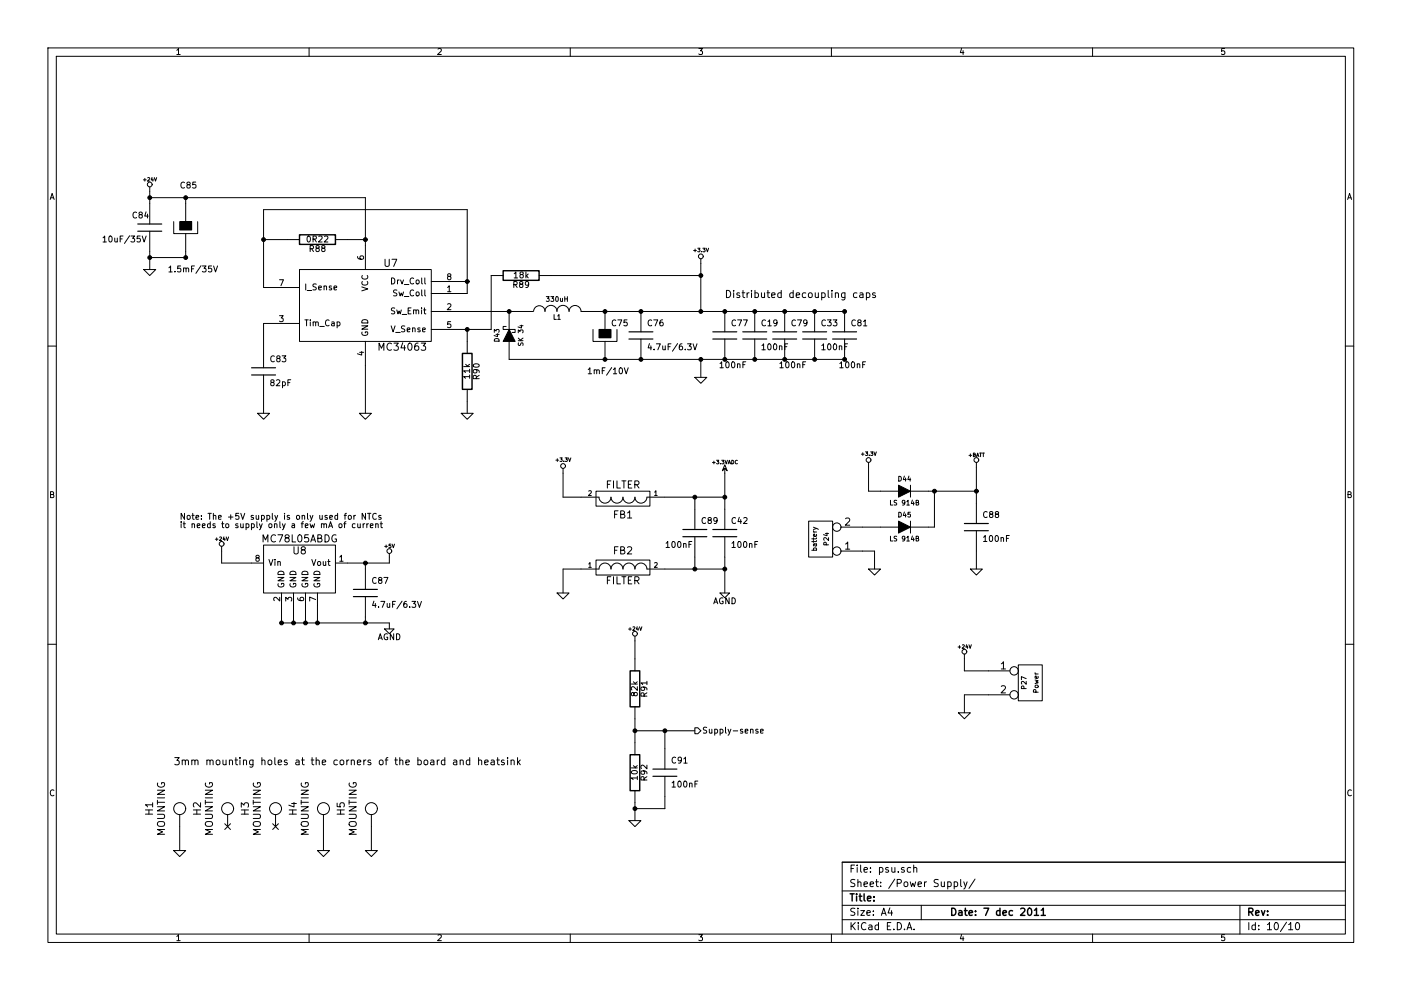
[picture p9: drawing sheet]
EESchema Schematic File Version 2  date 2011-12-07T22:22:26 CET
LIBS:power
LIBS:device
LIBS:transistors
LIBS:conn
LIBS:linear
LIBS:regul
LIBS:74xx
LIBS:cmos4000
LIBS:adc-dac
LIBS:memory
LIBS:xilinx
LIBS:special
LIBS:microcontrollers
LIBS:dsp
LIBS:microchip
LIBS:analog_switches
LIBS:motorola
LIBS:texas
LIBS:intel
LIBS:audio
LIBS:interface
LIBS:digital-audio
LIBS:philips
LIBS:display
LIBS:cypress
LIBS:siliconi
LIBS:opto
LIBS:contrib
LIBS:valves
LIBS:mounting
LIBS:23k256
LIBS:tps78233
LIBS:drv8811
LIBS:mcu-nxp
LIBS:opto-transistor-4p2
LIBS:atmega328p-a
LIBS:atmel
LIBS:microsd
LIBS:jumper3
LIBS:diode2
LIBS:78l00a
LIBS:conn_11x2
LIBS:bc807
LIBS:bc817
LIBS:laserctrl-cache
EELAYER 25  0
EELAYER END
$Descr A4 11700 8267
encoding utf-8
Sheet 10 10
Title ""
Date "7 dec 2011"
Rev ""
Comp ""
Comment1 ""
Comment2 ""
Comment3 ""
Comment4 ""
$EndDescr
NoConn ~ 2300 6900
NoConn ~ 1900 6900
Connection ~ 6050 4150
Wire Wire Line
	6050 4250 6050 3950
Wire Wire Line
	2100 4700 1850 4700
Wire Wire Line
	1850 4700 1850 4600
Wire Wire Line
	1250 1650 3050 1650
Connection ~ 3050 5200
Wire Wire Line
	3250 5250 3250 5200
Wire Wire Line
	3250 5200 2350 5200
Wire Wire Line
	8250 5800 8050 5800
Wire Wire Line
	8050 5800 8050 5950
Connection ~ 2550 5200
Wire Wire Line
	2550 5200 2550 5050
Connection ~ 2350 5200
Wire Wire Line
	2350 5200 2350 5050
Wire Wire Line
	7050 2600 4950 2600
Connection ~ 5300 6750
Wire Wire Line
	5300 6750 5550 6750
Wire Wire Line
	5550 6750 5550 6650
Wire Wire Line
	5300 6700 5300 6850
Wire Wire Line
	5300 5350 5300 5500
Wire Wire Line
	3050 4700 3050 4750
Connection ~ 1550 1650
Wire Wire Line
	1550 1650 1550 1700
Wire Wire Line
	1250 1600 1250 1700
Connection ~ 1250 2150
Wire Wire Line
	3050 5200 3050 5150
Wire Wire Line
	7200 4600 7300 4600
Wire Wire Line
	7300 4600 7300 4750
Connection ~ 7800 4100
Wire Wire Line
	7800 4100 7800 4400
Wire Wire Line
	7800 4400 7750 4400
Wire Wire Line
	7250 3900 7250 4100
Wire Wire Line
	7250 4100 7350 4100
Wire Wire Line
	7750 4100 8150 4100
Wire Wire Line
	5800 4150 5800 4250
Connection ~ 6550 3000
Wire Wire Line
	5850 2600 5850 2200
Wire Wire Line
	2700 6900 2700 7100
Connection ~ 5850 2600
Connection ~ 5350 3000
Connection ~ 5050 3000
Connection ~ 5350 2600
Wire Wire Line
	4100 2300 4100 2750
Wire Wire Line
	4100 2750 3900 2750
Wire Wire Line
	3050 3050 3050 3450
Wire Wire Line
	2200 2900 2200 2700
Connection ~ 2200 2000
Wire Wire Line
	2400 2000 2200 2000
Wire Wire Line
	2200 1750 3900 1750
Wire Wire Line
	2200 1750 2200 2400
Wire Wire Line
	3900 1750 3900 2450
Connection ~ 3900 2350
Wire Wire Line
	2900 2000 3050 2000
Connection ~ 3050 2000
Wire Wire Line
	2200 3300 2200 3450
Wire Wire Line
	3900 3350 3900 3450
Wire Wire Line
	3900 2750 3900 2850
Connection ~ 3900 2750
Wire Wire Line
	3900 2600 4350 2600
Connection ~ 4250 2600
Wire Wire Line
	4600 2300 5850 2300
Connection ~ 5050 2600
Connection ~ 5850 2300
Connection ~ 6050 3000
Connection ~ 6050 2600
Wire Wire Line
	5850 3000 5850 3150
Connection ~ 5850 3000
Wire Wire Line
	3100 6900 3100 7100
Connection ~ 6550 2600
Wire Wire Line
	4700 3950 4700 4150
Wire Wire Line
	4700 4150 4850 4150
Wire Wire Line
	6050 4150 5550 4150
Connection ~ 5800 4150
Wire Wire Line
	5800 4750 5800 4650
Wire Wire Line
	8150 3900 8150 4200
Connection ~ 8150 4100
Wire Wire Line
	8150 4750 8150 4600
Wire Wire Line
	7200 4400 7350 4400
Wire Wire Line
	4700 4950 4700 4750
Wire Wire Line
	4700 4750 4850 4750
Wire Wire Line
	6050 4750 5550 4750
Connection ~ 5800 4750
Wire Wire Line
	1250 2250 1250 2100
Wire Wire Line
	1550 2100 1550 2150
Connection ~ 1550 2150
Connection ~ 1250 1650
Wire Wire Line
	2900 4700 3250 4700
Wire Wire Line
	3250 4700 3250 4650
Connection ~ 3050 4700
Wire Wire Line
	5300 6000 5300 6200
Wire Wire Line
	5550 6100 5550 6250
Connection ~ 5300 6100
Wire Wire Line
	5800 6100 5300 6100
Connection ~ 5550 6100
Wire Wire Line
	7050 3000 4250 3000
Wire Wire Line
	2450 5200 2450 5050
Connection ~ 2450 5200
Wire Wire Line
	2650 5200 2650 5050
Connection ~ 2650 5200
Wire Wire Line
	8250 5600 8050 5600
Wire Wire Line
	8050 5600 8050 5500
Wire Wire Line
	1500 6900 1500 7100
Connection ~ 6300 2600
Connection ~ 6300 3000
Connection ~ 6800 3000
Connection ~ 6800 2600
Connection ~ 7050 2600
Connection ~ 7050 3000
Wire Wire Line
	3050 1650 3050 2050
Wire Wire Line
	1550 2150 1250 2150
Wire Wire Line
	6050 4650 6050 4950
Connection ~ 6050 4750
$Comp
L C C42
U 1 1
P 6050 4450
F 0 "C42" H 6100 4550 50  0000 L CNN
F 1 "100nF" H 6100 4350 50  0000 L CNN
	1    6050 4450
	1    0    0    -1  
$EndComp
$Comp
L +24V #PWR0130
U 1 1
P 1850 4600
F 0 "#PWR0130" H 1850 4550 20  0001 C CNN
F 1 "+24V" H 1850 4700 30  0000 C CNN
	1    1850 4600
	1    0    0    -1  
$EndComp
$Comp
L AGND #PWR0131
U 1 1
P 3250 5250
F 0 "#PWR0131" H 3250 5250 40  0001 C CNN
F 1 "AGND" H 3250 5180 50  0000 C CNN
	1    3250 5250
	1    0    0    -1  
$EndComp
$Comp
L C C33
U 1 1
P 6800 2800
F 0 "C33" H 6850 2900 50  0000 L CNN
F 1 "100nF" H 6850 2700 50  0000 L CNN
	1    6800 2800
	1    0    0    -1  
$EndComp
$Comp
L C C19
U 1 1
P 6300 2800
F 0 "C19" H 6350 2900 50  0000 L CNN
F 1 "100nF" H 6350 2700 50  0000 L CNN
	1    6300 2800
	1    0    0    -1  
$EndComp
$Comp
L MOUNTING H1
U 1 1
P 1500 6750
F 0 "H1" H 1500 7000 60  0000 C CNN
F 1 "MOUNTING" H 1500 6900 60  0000 C CNN
	1    1500 6750
	0    -1   -1   0   
$EndComp
$Comp
L GND #PWR0132
U 1 1
P 1500 7100
F 0 "#PWR0132" H 1500 7100 30  0001 C CNN
F 1 "GND" H 1500 7030 30  0001 C CNN
	1    1500 7100
	1    0    0    -1  
$EndComp
$Comp
L GND #PWR0133
U 1 1
P 8050 5950
F 0 "#PWR0133" H 8050 5950 30  0001 C CNN
F 1 "GND" H 8050 5880 30  0001 C CNN
	1    8050 5950
	1    0    0    -1  
$EndComp
$Comp
L +24V #PWR0134
U 1 1
P 8050 5500
F 0 "#PWR0134" H 8050 5450 20  0001 C CNN
F 1 "+24V" H 8050 5600 30  0000 C CNN
	1    8050 5500
	1    0    0    -1  
$EndComp
$Comp
L CONN_2 P27
U 1 1
P 8600 5700
F 0 "P27" V 8550 5700 40  0000 C CNN
F 1 "Power" V 8650 5700 40  0000 C CNN
	1    8600 5700
	1    0    0    -1  
$EndComp
$Comp
L 78L00A U8
U 1 1
P 2500 4750
F 0 "U8" H 2500 4900 60  0000 C CNN
F 1 "MC78L05ABDG" H 2500 5000 60  0000 C CNN
	1    2500 4750
	1    0    0    -1  
$EndComp
Text HLabel 5800 6100 2    50   Output ~ 0
Supply-sense
$Comp
L C C91
U 1 1
P 5550 6450
F 0 "C91" H 5600 6550 50  0000 L CNN
F 1 "100nF" H 5600 6350 50  0000 L CNN
	1    5550 6450
	1    0    0    -1  
$EndComp
$Comp
L +24V #PWR0135
U 1 1
P 5300 5350
F 0 "#PWR0135" H 5300 5300 20  0001 C CNN
F 1 "+24V" H 5300 5450 30  0000 C CNN
	1    5300 5350
	1    0    0    -1  
$EndComp
$Comp
L GND #PWR0136
U 1 1
P 5300 6850
F 0 "#PWR0136" H 5300 6850 30  0001 C CNN
F 1 "GND" H 5300 6780 30  0001 C CNN
	1    5300 6850
	1    0    0    -1  
$EndComp
$Comp
L R R92
U 1 1
P 5300 6450
F 0 "R92" V 5380 6450 50  0000 C CNN
F 1 "10k" V 5300 6450 50  0000 C CNN
	1    5300 6450
	1    0    0    -1  
$EndComp
$Comp
L R R91
U 1 1
P 5300 5750
F 0 "R91" V 5380 5750 50  0000 C CNN
F 1 "82k" V 5300 5750 50  0000 C CNN
	1    5300 5750
	1    0    0    -1  
$EndComp
Text Notes 1500 4350 0    50   ~ 0
Note: The +5V supply is only used for NTCs\nit needs to supply only a few mA of current
$Comp
L +5V #PWR0137
U 1 1
P 3250 4650
F 0 "#PWR0137" H 3250 4740 20  0001 C CNN
F 1 "+5V" H 3250 4740 30  0000 C CNN
	1    3250 4650
	1    0    0    -1  
$EndComp
$Comp
L CAPAPOL C85
U 1 1
P 1550 1900
F 0 "C85" H 1500 2250 50  0000 L CNN
F 1 "1.5mF/35V" H 1400 1550 50  0000 L CNN
	1    1550 1900
	1    0    0    -1  
$EndComp
$Comp
L C C87
U 1 1
P 3050 4950
F 0 "C87" H 3100 5050 50  0000 L CNN
F 1 "4.7uF/6.3V" H 3100 4850 50  0000 L CNN
	1    3050 4950
	1    0    0    -1  
$EndComp
$Comp
L C C84
U 1 1
P 1250 1900
F 0 "C84" H 1100 2000 50  0000 L CNN
F 1 "10uF/35V" H 850 1800 50  0000 L CNN
	1    1250 1900
	1    0    0    -1  
$EndComp
$Comp
L GND #PWR0138
U 1 1
P 1250 2250
F 0 "#PWR0138" H 1250 2250 30  0001 C CNN
F 1 "GND" H 1250 2180 30  0001 C CNN
	1    1250 2250
	1    0    0    -1  
$EndComp
$Comp
L +24V #PWR0139
U 1 1
P 1250 1600
F 0 "#PWR0139" H 1250 1550 20  0001 C CNN
F 1 "+24V" H 1250 1700 30  0000 C CNN
	1    1250 1600
	1    0    0    -1  
$EndComp
$Comp
L AGND #PWR0140
U 1 1
P 6050 4950
F 0 "#PWR0140" H 6050 4950 40  0001 C CNN
F 1 "AGND" H 6050 4880 50  0000 C CNN
	1    6050 4950
	1    0    0    -1  
$EndComp
$Comp
L GND #PWR0141
U 1 1
P 4700 4950
F 0 "#PWR0141" H 4700 4950 30  0001 C CNN
F 1 "GND" H 4700 4880 30  0001 C CNN
	1    4700 4950
	1    0    0    -1  
$EndComp
$Comp
L FILTER FB2
U 1 1
P 5200 4750
F 0 "FB2" H 5200 4900 60  0000 C CNN
F 1 "FILTER" H 5200 4650 60  0000 C CNN
	1    5200 4750
	1    0    0    -1  
$EndComp
$Comp
L GND #PWR0142
U 1 1
P 7300 4750
F 0 "#PWR0142" H 7300 4750 30  0001 C CNN
F 1 "GND" H 7300 4680 30  0001 C CNN
	1    7300 4750
	1    0    0    -1  
$EndComp
$Comp
L CONN_2 P24
U 1 1
P 6850 4500
F 0 "P24" V 6800 4500 40  0000 C CNN
F 1 "battery" V 6900 4500 40  0000 C CNN
	1    6850 4500
	-1   0    0    1   
$EndComp
$Comp
L GND #PWR0143
U 1 1
P 8150 4750
F 0 "#PWR0143" H 8150 4750 30  0001 C CNN
F 1 "GND" H 8150 4680 30  0001 C CNN
	1    8150 4750
	1    0    0    -1  
$EndComp
$Comp
L +3.3V #PWR0144
U 1 1
P 7250 3900
F 0 "#PWR0144" H 7250 3860 30  0001 C CNN
F 1 "+3.3V" H 7250 4010 30  0000 C CNN
	1    7250 3900
	1    0    0    -1  
$EndComp
$Comp
L +BATT #PWR0145
U 1 1
P 8150 3900
F 0 "#PWR0145" H 8150 3850 20  0001 C CNN
F 1 "+BATT" H 8150 4000 30  0000 C CNN
	1    8150 3900
	1    0    0    -1  
$EndComp
$Comp
L C C88
U 1 1
P 8150 4400
F 0 "C88" H 8200 4500 50  0000 L CNN
F 1 "100nF" H 8200 4300 50  0000 L CNN
	1    8150 4400
	1    0    0    -1  
$EndComp
$Comp
L DIODE D45
U 1 1
P 7550 4400
F 0 "D45" H 7550 4500 40  0000 C CNN
F 1 "LS 914B" H 7550 4300 40  0000 C CNN
	1    7550 4400
	1    0    0    -1  
$EndComp
$Comp
L DIODE D44
U 1 1
P 7550 4100
F 0 "D44" H 7550 4200 40  0000 C CNN
F 1 "LS 914B" H 7550 4000 40  0000 C CNN
	1    7550 4100
	1    0    0    -1  
$EndComp
$Comp
L +3.3VADC #PWR0146
U 1 1
P 6050 3950
F 0 "#PWR0146" H 6050 4070 20  0001 C CNN
F 1 "+3.3VADC" H 6050 4040 30  0000 C CNN
	1    6050 3950
	1    0    0    -1  
$EndComp
$Comp
L +3.3V #PWR0147
U 1 1
P 4700 3950
F 0 "#PWR0147" H 4700 3910 30  0001 C CNN
F 1 "+3.3V" H 4700 4060 30  0000 C CNN
	1    4700 3950
	1    0    0    -1  
$EndComp
$Comp
L FILTER FB1
U 1 1
P 5200 4150
F 0 "FB1" H 5200 4300 60  0000 C CNN
F 1 "FILTER" H 5200 4050 60  0000 C CNN
	1    5200 4150
	-1   0    0    1   
$EndComp
$Comp
L C C89
U 1 1
P 5800 4450
F 0 "C89" H 5850 4550 50  0000 L CNN
F 1 "100nF" H 5550 4350 50  0000 L CNN
	1    5800 4450
	1    0    0    -1  
$EndComp
$Comp
L C C81
U 1 1
P 7050 2800
F 0 "C81" H 7100 2900 50  0000 L CNN
F 1 "100nF" H 7000 2550 50  0000 L CNN
	1    7050 2800
	1    0    0    -1  
$EndComp
$Comp
L +3.3V #PWR0148
U 1 1
P 5850 2200
F 0 "#PWR0148" H 5850 2160 30  0001 C CNN
F 1 "+3.3V" H 5850 2310 30  0000 C CNN
	1    5850 2200
	1    0    0    -1  
$EndComp
$Comp
L GND #PWR0149
U 1 1
P 3100 7100
F 0 "#PWR0149" H 3100 7100 30  0001 C CNN
F 1 "GND" H 3100 7030 30  0001 C CNN
	1    3100 7100
	1    0    0    -1  
$EndComp
$Comp
L MOUNTING H5
U 1 1
P 3100 6750
F 0 "H5" H 3100 7000 60  0000 C CNN
F 1 "MOUNTING" H 3100 6900 60  0000 C CNN
	1    3100 6750
	0    -1   -1   0   
$EndComp
Text Notes 1450 6400 0    60   ~ 0
3mm mounting holes at the corners of the board and heatsink
$Comp
L GND #PWR0150
U 1 1
P 2700 7100
F 0 "#PWR0150" H 2700 7100 30  0001 C CNN
F 1 "GND" H 2700 7030 30  0001 C CNN
	1    2700 7100
	1    0    0    -1  
$EndComp
$Comp
L MOUNTING H4
U 1 1
P 2700 6750
F 0 "H4" H 2700 7000 60  0000 C CNN
F 1 "MOUNTING" H 2700 6900 60  0000 C CNN
	1    2700 6750
	0    -1   -1   0   
$EndComp
$Comp
L MOUNTING H3
U 1 1
P 2300 6750
F 0 "H3" H 2300 7000 60  0000 C CNN
F 1 "MOUNTING" H 2300 6900 60  0000 C CNN
	1    2300 6750
	0    -1   -1   0   
$EndComp
$Comp
L MOUNTING H2
U 1 1
P 1900 6750
F 0 "H2" H 1900 7000 60  0000 C CNN
F 1 "MOUNTING" H 1900 6900 60  0000 C CNN
	1    1900 6750
	0    -1   -1   0   
$EndComp
Text Notes 6050 2500 0    60   ~ 0
Distributed decoupling caps
$Comp
L GND #PWR0151
U 1 1
P 5850 3150
F 0 "#PWR0151" H 5850 3150 30  0001 C CNN
F 1 "GND" H 5850 3080 30  0001 C CNN
	1    5850 3150
	1    0    0    -1  
$EndComp
$Comp
L C C79
U 1 1
P 6550 2800
F 0 "C79" H 6600 2900 50  0000 L CNN
F 1 "100nF" H 6500 2550 50  0000 L CNN
	1    6550 2800
	1    0    0    -1  
$EndComp
$Comp
L C C77
U 1 1
P 6050 2800
F 0 "C77" H 6100 2900 50  0000 L CNN
F 1 "100nF" H 6000 2550 50  0000 L CNN
	1    6050 2800
	1    0    0    -1  
$EndComp
$Comp
L C C76
U 1 1
P 5350 2800
F 0 "C76" H 5400 2900 50  0000 L CNN
F 1 "4.7uF/6.3V" H 5400 2700 50  0000 L CNN
	1    5350 2800
	1    0    0    -1  
$EndComp
$Comp
L CAPAPOL C75
U 1 1
P 5050 2800
F 0 "C75" H 5100 2900 50  0000 L CNN
F 1 "1mF/10V" H 4900 2500 50  0000 L CNN
	1    5050 2800
	1    0    0    -1  
$EndComp
$Comp
L INDUCTOR L1
U 1 1
P 4650 2600
F 0 "L1" V 4600 2600 40  0000 C CNN
F 1 "330uH" V 4750 2600 40  0000 C CNN
	1    4650 2600
	0    -1   -1   0   
$EndComp
$Comp
L DIODESCH D43
U 1 1
P 4250 2800
F 0 "D43" H 4250 2900 40  0000 C CNN
F 1 "SK 34" H 4250 2700 40  0000 C CNN
	1    4250 2800
	0    -1   -1   0   
$EndComp
$Comp
L C C83
U 1 1
P 2200 3100
F 0 "C83" H 2250 3200 50  0000 L CNN
F 1 "82pF" H 2250 3000 50  0000 L CNN
	1    2200 3100
	1    0    0    -1  
$EndComp
$Comp
L GND #PWR0152
U 1 1
P 2200 3450
F 0 "#PWR0152" H 2200 3450 30  0001 C CNN
F 1 "GND" H 2200 3380 30  0001 C CNN
	1    2200 3450
	1    0    0    -1  
$EndComp
$Comp
L GND #PWR0153
U 1 1
P 3900 3450
F 0 "#PWR0153" H 3900 3450 30  0001 C CNN
F 1 "GND" H 3900 3380 30  0001 C CNN
	1    3900 3450
	1    0    0    -1  
$EndComp
$Comp
L GND #PWR0154
U 1 1
P 3050 3450
F 0 "#PWR0154" H 3050 3450 30  0001 C CNN
F 1 "GND" H 3050 3380 30  0001 C CNN
	1    3050 3450
	1    0    0    -1  
$EndComp
$Comp
L R R89
U 1 1
P 4350 2300
F 0 "R89" V 4430 2300 50  0000 C CNN
F 1 "18k" V 4350 2300 50  0000 C CNN
	1    4350 2300
	0    1    1    0   
$EndComp
$Comp
L R R90
U 1 1
P 3900 3100
F 0 "R90" V 3980 3100 50  0000 C CNN
F 1 "11k" V 3900 3100 50  0000 C CNN
	1    3900 3100
	1    0    0    -1  
$EndComp
$Comp
L R R88
U 1 1
P 2650 2000
F 0 "R88" V 2730 2000 50  0000 C CNN
F 1 "0R22" V 2650 2000 50  0000 C CNN
	1    2650 2000
	0    1    1    0   
$EndComp
$Comp
L MC34063 U7
U 1 1
P 3050 2550
F 0 "U7" H 3200 2900 60  0000 L CNN
F 1 "MC34063" H 3150 2200 60  0000 L CNN
	1    3050 2550
	1    0    0    -1  
$EndComp
$EndSCHEMATC
